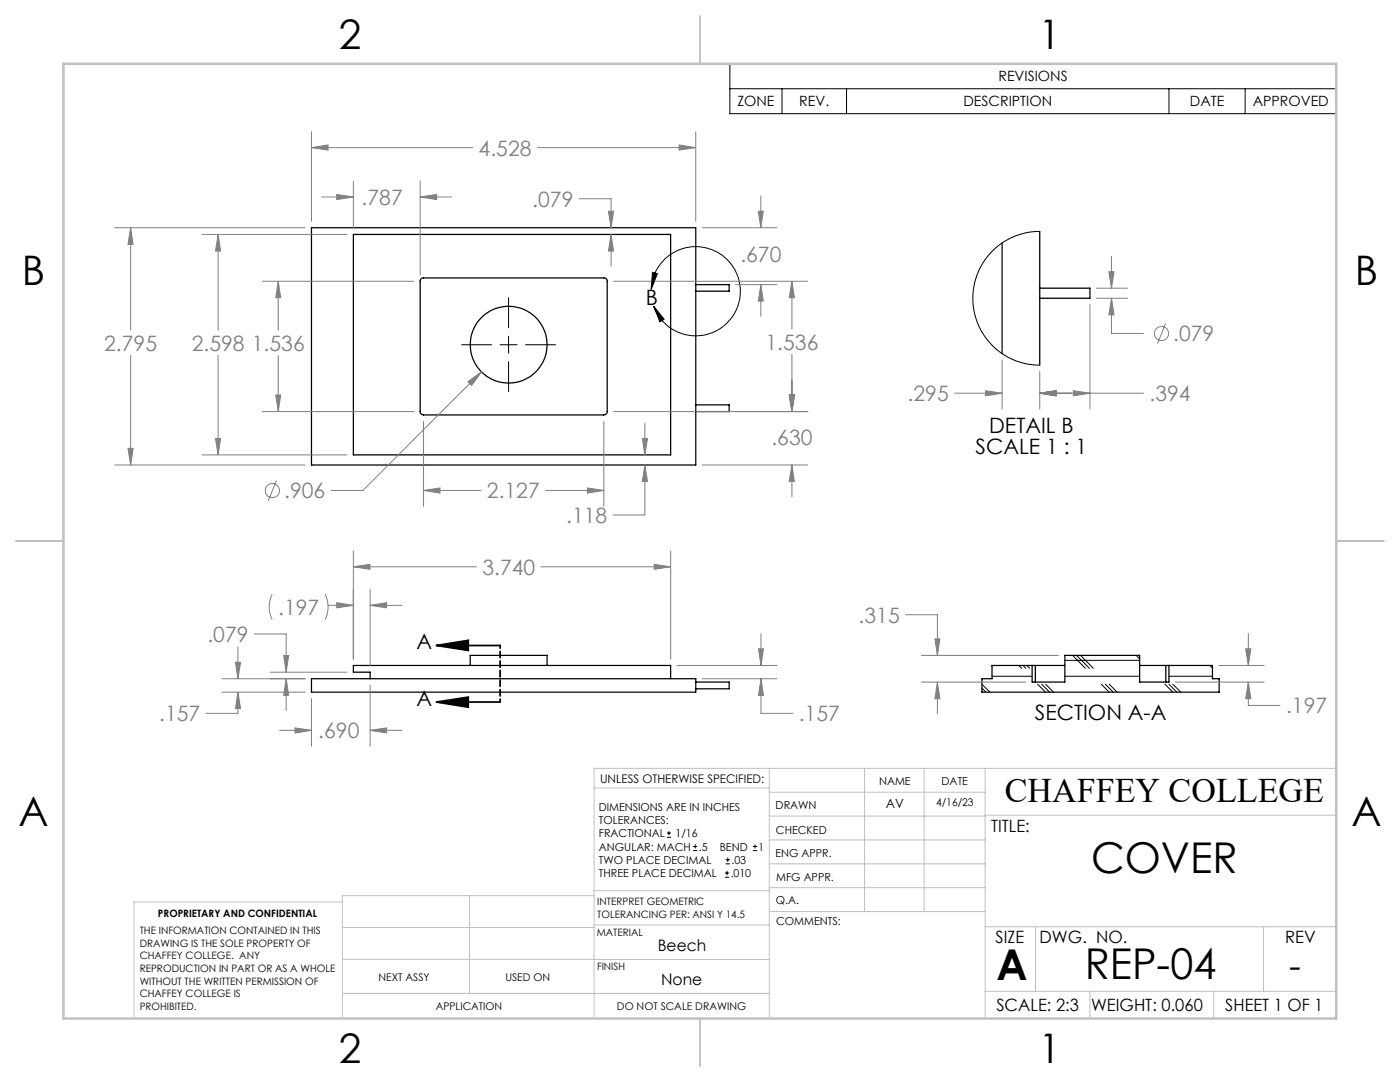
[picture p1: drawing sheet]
<svg xmlns="http://www.w3.org/2000/svg" width="279mm" height="216mm" viewBox="0 0 279 216" stroke-linecap="round" stroke-linejoin="round" font-family="sans-serif">
<g fill="none" stroke="#000" stroke-width=".25">
<path d="M62.2 45.4h76.7v47.4h-76.7zM70.5 46.8h63.3v44h-63.3zM84 55.6l.4-.1h36.1a.61 .61 0 0 1 .7 .6v26a.66 .66 0 0 1-.7 .7h-36a.66 .66 0 0 1-.6-.7v-26.1zM138.9 56.8h6.6v1.3h-6.6M200 48.5v22.1M207.5 57.5h10v2h-10M207.5 46.2v26.6M138.9 80.8h6.6v1.3h-6.6M62.2 135.4h76.7v2.7h-76.7zM73.9 135.4v-1.3h-3.4v-1.3h63.3v2.6M93.8 132.8v-2h15.4v2M138.9 136.1h6.6v1.3h-6.6"/>
<path d="M206 132.8h.6M206 132.8v3.3h6.5v-5.3h14.9v5.3h5.9v-3.3M206 132.8h-8v2.6h-2v2.7h47.3v-2.7h-1.3v-2.6h-8.7M206.6 132.8h5.9M206.6 132.8v3.3M227.4 132.8h5.3M232.7 132.8h.6M232.7 132.8v3.3"/>
<circle cx="101.5" cy="68.8" r="7.7"/>
</g>
<g fill="none" stroke="#000" stroke-width=".2">
<path d="M145.7 12.7h121v10h-121zM145.7 17.7h121M156.1 17.7v5M168.9 17.7v5M233.3 17.7v5M248.5 17.7v5M101.5 59.4v6M130 57.7a8.9 8.9 0 0 1 12.7-7.6 8.9 8.9 0 0 1 2.1 14.7 8.9 8.9 0 0 1-14.3-3.7M130.2 54.4l1 .2-1.2 3.1zM207.5 46.2l-2.3 .2-2.6 .7-2.4 1.2-1.6 1.2-2 2.3-1.2 2.1-.9 2.6-.4 2.9 .3 2.7 .7 2.3 1.2 2.4 1.7 2.1 2.2 1.8 2.4 1.3 2.4 .6 2.5 .2M92.1 68.8h6M99.8 68.8h3.4"/>
<path d="M101.5 67.1v3.4M101.5 72.2v5.9M104.9 68.8h6M130.5 61.1l2 2.6-.8 .5zM196 137.3l.8 .8M196 136.5l1.6 1.6M198 134.9h8M203.3 132.8l.6 .5M204.2 132.8l.5 .5M204.9 132.8l.6 .5M207.1 136.5l1.6 1.6M207.9 136.5l1.6 1.6"/>
<path d="M208.7 136.5l1.6 1.6M212.5 131.8h14.9M212.5 134.9h14.9M214.1 130.8l2.5 2.5M214.8 130.8l2.6 2.5M215.7 130.8l2.5 2.5M219.8 136.5l1.6 1.6M220.6 136.5l1.6 1.6M221.4 136.5l1.6 1.6M226.8 130.8l.6 .7M232.5 136.5l1.6 1.6M233.3 134.9h8.7"/>
<path d="M233.3 136.5l1.6 1.6M234.1 136.5l1.6 1.6M241.4 132.8l.6 .5M133.1 167.1h.8M133.1 166.2h.8M133.5 165.8v.9M138.3 169.7h.8M138.3 168.9h.8M138.7 168.5v.8M144.7 175h.8M144.7 174.2h.8M144.8 172.4h.9"/>
<path d="M144.8 171.6h.9M145.1 173.8v.8M145.2 171.1v.9M150.2 169.7h.9M150.2 168.9h.9M150.7 168.5v.8"/>
</g>
<g fill="none" stroke="#808080" stroke-width=".2">
<path d="M62.2 29.5l3.3-.6v1.1zM62.2 26.3v17.9M62.2 29.5h32.1M64.2 39.3h6.3M67.2 38.8l3.3 .5-3.3 .5zM70.5 36.1v9.4M83.9 36.1v18.8M83.9 39.3h6.3M83.9 39.3l3.2-.5v1zM107.2 29.5h31.7M115.6 39.7h6.4v5.7M135.5 28.9l3.4 .6-3.4 .5z"/>
<path d="M138.9 26.3v17.9M151.8 39.1v6.3M22.9 45.4h38M26.1 45.4l.5 3.4h-1.1zM26.1 45.4v20.5M40.4 46.8h28.9M43.5 46.8l.5 3.3h-1zM43.5 46.8v19.1M52.4 56.1h30.2M55.5 56.1l.5 3.3h-1zM55.5 56.1v9.8M121.4 42.2h1l-.4 3.2z"/>
<path d="M122 46.8l.4 3.3h-1zM122 46.8v6.3M122.4 56.1h38.8M140.1 45.4h14.9M146.8 56.8h8.2M151.3 42.2h1l-.5 3.2zM151.8 56.8v6.3M151.8 56.8l.5 3.3h-1zM158 56.1v9.6M158 56.1l.5 3.3h-1zM218.8 59.5h6.2M218.8 57.5h6.2"/>
<path d="M221.3 54.2h1l-.5 3.3zM221.8 59.5v7h6.4M221.8 51.2v6.3M221.8 59.5l.5 3.3h-1zM26.1 70.9v21.9M43.5 70.9v19.9M55 78.8h1l-.5 3.3zM55.5 70.9v11.2M93.4 76.2l2.7-2-2 2.7zM96.1 74.2l-23.7 23.7h-6.3M157.5 78.8h1l-.5 3.3zM158 70.7v11.4"/>
<path d="M190.5 78.5h9.5M196.7 78l3.3 .5-3.3 .5zM200 71.8v9.8M207.5 78.5l3.3-.5v1zM207.5 74.1v7.5M207.5 78.5h20.7M214.2 78l3.3 .5-3.3 .5zM217.5 60.8v20.8M232.6 64.5l-1.6 4.1M22.9 92.8h38M25.5 89.5h1.1l-.5 3.3zM40.4 90.8h28.9"/>
<path d="M43 87.5h1l-.5 3.3zM52.4 82.1h30.2M55.2 95.9l-1.6 4M84.5 97.9l3.3-.5v1zM84.5 84.1v16.9M84.5 97.9h11.5M108.9 97.9h11.6M117.2 97.4l3.3 .5-3.3 .5zM120.5 84.1v16.9M122.4 82.1h38.8M128.2 87.5h1l-.5 3.3zM128.7 92.8l.5 3.3h-1z"/>
<path d="M128.7 92.8v10h-6.4M128.7 84.4v6.4M140.1 92.8h21.1M158 92.8v6.3M158 92.8l.5 3.3h-1zM54.3 118.6a5.6 5.6 0 0 0 0 5M64.9 118.6a5.6 5.6 0 0 1 0 5M70.5 113.1l3.3-.5v1zM70.5 109.9v21.6M70.5 113.1h24.6M73.9 117.6v15.3M108 113.1h25.8"/>
<path d="M130.6 112.6l3.2 .5-3.2 .5zM133.8 109.9v21.6M44.3 138.1h16.6M44.3 135.4h16.6M47 132.2h1l-.5 3.2zM47.5 138.1l.5 3.3h-1zM47.5 138.1v4.2h-6.4M47.5 129.1v6.3M50.8 126.5h6.3v7.6M53.9 134.1h15.4M56.6 130.8h1l-.5 3.3zM57.1 135.4l.5 3.3h-1z"/>
<path d="M57.1 135.4v6.4M62.2 139.4v9.5M65.5 120.8h5M67.2 120.3l3.3 .5-3.3 .5zM73.9 120.8l3.3-.5v1zM73.9 136.7v12.2M73.9 120.8h6.3M135.1 132.8h19.9M140.1 135.4h14.9M151.4 129.5h1l-.5 3.3zM151.9 135.4v6.9h6.3M151.9 126.4v6.4"/>
<path d="M151.9 135.4l.5 3.3h-1zM180.7 122.7h6.4v8.1M183.9 136.1h20.8M183.9 130.8h27.3M186.6 127.5h1l-.5 3.3zM187.1 136.1l.5 3.3h-1zM187.1 136.1v6.4M234.6 136.1h17.7M243.2 132.8h9.1M248.6 129.5h1l-.5 3.3zM249.1 136.1v4.7h6.4M249.1 126.4v6.4"/>
<path d="M249.1 136.1l.5 3.3h-1zM55.8 145.7h6.4M58.9 145.2l3.3 .5-3.3 .6zM73.9 145.7l3.3-.5v1.1zM73.9 145.7h6.3"/>
<circle cx="231.8" cy="66.5" r="1.41"/>
<circle cx="54.4" cy="97.9" r="1.42"/>
</g>
<path d="M87.1 128.8l6.4-1v2zM87.1 128.8h12.7M87.1 140.1l6.4-1v2zM87.1 140.1h12.7" fill="none" stroke="#000" stroke-width=".35"/>
<path d="M99.8 128.8v11.3" fill="none" stroke="#000" stroke-width=".35" stroke-dasharray="1.3 .6" stroke-dashoffset=".7"/>
<g fill="none" stroke="#c0c0c0" stroke-width=".2">
<path d="M118.6 157.2h34.9M153.5 153.3v49.9M153.5 158.1h43.1M172.5 153.3v28.6M184.4 153.3v28.6M196.6 153.3v49.9M266.7 153.3h-148.1v49.9M68.3 180h-41.6v23.2M93.7 178.7v19.5M118.6 178.7h-50.3v24.5M118.6 177.7h35M153.5 167.6h43.1"/>
<path d="M153.5 162.8h43.1M153.5 172.4h43.1M153.5 177.1h43.1M196.6 162.7h70.1M68.3 198.2h85.2M68.3 191.4l85.2 .1M68.3 185.1h50.3M118.6 184.6h35M153.6 181.9h43M196.6 197.8h70.1M196.6 184.9h70.1M206.7 184.9v12.9"/>
<path d="M217.5 197.8v5.4M242.2 197.8v5.4M252.2 184.9v12.9"/>
</g>
<path d="M139.7 3.2v9.5M3.1 107.9h9.6M266.7 107.9h9.5M139.7 203.2v9.6" fill="none" stroke="#c0c0c0" stroke-width=".25"/>
<path d="M12.7 12.7h254v190.5h-254z" fill="none" stroke="#c0c0c0" stroke-width=".5"/>
<g fill="#000">
<path d="M130.5 61.1l2 2.6-.8 .5zM130.2 54.4l1 .2-1.2 3.1z"/>
<path d="M87.1 128.8l6.4-1v2zM87.1 140.1l6.4-1v2z"/>
</g>
<path d="M26.1 45.4l.5 3.4h-1.1zM25.5 89.5h1.1l-.5 3.3zM43.5 46.8l.5 3.3h-1zM43 87.5h1l-.5 3.3zM157.5 78.8h1l-.5 3.3zM158 56.1l.5 3.3h-1zM151.8 56.8l.5 3.3h-1zM151.3 42.2h1l-.5 3.2zM157.5 78.8h1l-.5 3.3zM158 92.8l.5 3.3h-1zM135.5 28.9l3.4 .6-3.4 .5zM62.2 29.5l3.3-.6v1.1zM128.2 87.5h1l-.5 3.3zM128.7 92.8l.5 3.3h-1zM122 46.8l.4 3.3h-1zM121.4 42.2h1l-.4 3.2zM84.5 97.9l3.3-.5v1zM117.2 97.4l3.3 .5-3.3 .5zM55.5 56.1l.5 3.3h-1zM55 78.8h1l-.5 3.3zM93.4 76.2l.7 .7 2-2.7zM83.9 39.3l3.2-.5v1zM67.2 38.8l3.3 .5-3.3 .5zM47.5 138.1l.5 3.3h-1zM47 132.2h1l-.5 3.2zM67.2 120.3l3.3 .5-3.3 .5zM73.9 120.8l3.3-.5v1zM57.1 135.4l.5 3.3h-1zM56.6 130.8h1l-.5 3.3zM151.4 129.5h1l-.5 3.3zM151.9 135.4l.5 3.3h-1zM73.9 145.7l3.3-.5v1.1zM58.9 145.2l3.3 .5-3.3 .6zM130.6 112.6l3.2 .5-3.2 .5zM70.5 113.1l3.3-.5v1zM187.1 136.1l.5 3.3h-1zM186.6 127.5h1l-.5 3.3zM248.6 129.5h1l-.5 3.3zM249.1 136.1l.5 3.3h-1zM196.7 78l3.3 .5-3.3 .5zM207.5 78.5l3.3-.5v1zM221.8 59.5l.5 3.3h-1zM221.3 54.2h1l-.5 3.3zM207.5 78.5l3.3-.5v1zM214.2 78l3.3 .5-3.3 .5z" fill="#808080"/>
<g font-size="8.5">
<text x="217.7" y="174.2">COVER</text>
<text x="198.9" y="195.5">A</text>
<text x="216.5" y="195.4">REP-04</text>
</g>
<g font-size="8.1">
<text x="67.6" y="9.7">2</text>
<text x="207.3" y="9.7">1</text>
<text x="4.4" y="57">B</text>
<text x="270.4" y="57">B</text>
<text x="3.7" y="164.9">A</text>
<text x="269.7" y="164.9">A</text>
<text x="67.6" y="212.2">2</text>
<text x="207.3" y="212.2">1</text>
</g>
<text font-size="7.1" x="257.3" y="195.1">-</text>
<text font-size="6.9" x="200.5" y="160.1">CHAFFEY COLLEGE</text>
<g font-size="4.2" fill="#808080">
<text x="95.5" y="31">4.528</text>
<text x="72.2" y="40.9">.787</text>
<text x="106.2" y="41.2">.079</text>
<text x="147.8" y="52.2">.670</text>
<text x="20.8" y="70">2.795</text>
<text x="38.3" y="70">2.598 1.536</text>
<text x="152.8" y="69.8">1.536</text>
<text x="234.2" y="68.1">.079</text>
<text x="181.1" y="80.1">.295</text>
<text x="229.4" y="80.1">.394</text>
<text x="154" y="88.8">.630</text>
<text x="56.7" y="99.4">.906</text>
<text x="97.2" y="99.5">2.127</text>
<text x="113" y="104.4">.118</text>
<text x="96.3" y="114.7">3.740</text>
<text x="55.5" y="122.7">.197</text>
<text x="171.4" y="124.3">.315</text>
<text x="41.4" y="128.1">.079</text>
<text x="31.8" y="143.9">.157</text>
<text x="159.4" y="143.9">.157</text>
<text x="256.7" y="142.3">.197</text>
<text x="63.5" y="147.3">.690</text>
</g>
<g font-size="4.2">
<text x="128.9" y="61">B</text>
<text x="197.4" y="86.5">DETAIL B</text>
<text x="194.7" y="90.6">SCALE 1 : 1</text>
<text x="83.2" y="129.5">A</text>
<text x="83.2" y="140.9">A</text>
<text x="206.5" y="143.7">SECTION A-A</text>
</g>
<g font-size="3.4">
<text x="197.8" y="166">TITLE:</text>
<text x="198.7" y="188.1">SIZE</text>
<text x="207.5" y="188.1">DWG. NO.</text>
<text x="256.5" y="188.2">REV</text>
<text x="198.8" y="201.7">SCALE: 2:3</text>
<text x="217.7" y="201.8">WEIGHT: 0.060</text>
<text x="244.5" y="201.7">SHEET 1 OF 1</text>
</g>
<g font-size="3.2">
<text x="131.3" y="189.8">Beech</text>
<text x="132" y="196.6">None</text>
</g>
<g font-size="2.8">
<text x="199.3" y="16.3">REVISIONS</text>
<text x="147.2" y="21.2">ZONE</text>
<text x="159.5" y="21.2">REV.</text>
<text x="192.3" y="21.2">DESCRIPTION</text>
<text x="237.5" y="21.2">DATE</text>
<text x="250" y="21.2">APPROVED</text>
</g>
<text font-size="2.5" x="176.8" y="161.3">AV</text>
<text font-size="2.4" x="119.8" y="156.2">UNLESS OTHERWISE SPECIFIED:</text>
<g font-size="2.2">
<text x="119.5" y="161.8">DIMENSIONS ARE IN INCHES</text>
<text x="154.8" y="161.4">DRAWN</text>
<text x="175.4" y="156.6">NAME</text>
<text x="187.9" y="156.7">DATE</text>
<text x="119.5" y="164.4">TOLERANCES:</text>
<text x="119.5" y="167.1">FRACTIONAL</text>
<text x="134.8" y="167.1">1/16</text>
<text x="154.9" y="166.3">CHECKED</text>
<text x="119.5" y="172.4">TWO PLACE DECIMAL</text>
<text x="119.5" y="169.7">ANGULAR: MACH</text>
<text x="139.5" y="169.7">.5</text>
<text x="143.6" y="169.7">BEND</text>
<text x="146" y="172.4">.03</text>
<text x="151.4" y="169.7">1</text>
<text x="154.8" y="171">ENG APPR.</text>
<text x="119.5" y="175">THREE PLACE DECIMAL</text>
<text x="145.8" y="175">.010</text>
<text x="154.9" y="175.7">MFG APPR.</text>
<text x="154.9" y="180.4">Q.A.</text>
<text x="154.9" y="184.6">COMMENTS:</text>
</g>
<g font-size="2.1">
<text x="186.8" y="160.7">4/16/23</text>
<text x="75.5" y="195.7">NEXT ASSY</text>
<text x="100.9" y="195.7">USED ON</text>
<text x="86.9" y="201.5">APPLICATION</text>
<text x="123.1" y="201.6">DO NOT SCALE DRAWING</text>
</g>
<g font-size="2">
<text x="31.5" y="182.9">PROPRIETARY AND CONFIDENTIAL</text>
<text x="119.2" y="180.6">INTERPRET GEOMETRIC</text>
<text x="119.2" y="183.1">TOLERANCING PER: ANSI Y 14.5</text>
<text x="27.9" y="186.4">THE INFORMATION CONTAINED IN THIS</text>
<text x="27.9" y="188.9">DRAWING IS THE SOLE PROPERTY OF</text>
<text x="27.9" y="191.4">CHAFFEY COLLEGE. ANY</text>
<text x="119.1" y="186.7">MATERIAL</text>
<text x="27.9" y="193.9">REPRODUCTION IN PART OR AS A WHOLE</text>
<text x="27.9" y="196.5">WITHOUT THE WRITTEN PERMISSION OF</text>
<text x="119.1" y="193.5">FINISH</text>
<text x="27.9" y="199">CHAFFEY COLLEGE IS</text>
<text x="27.9" y="201.5">PROHIBITED.</text>
</g>
</svg>
